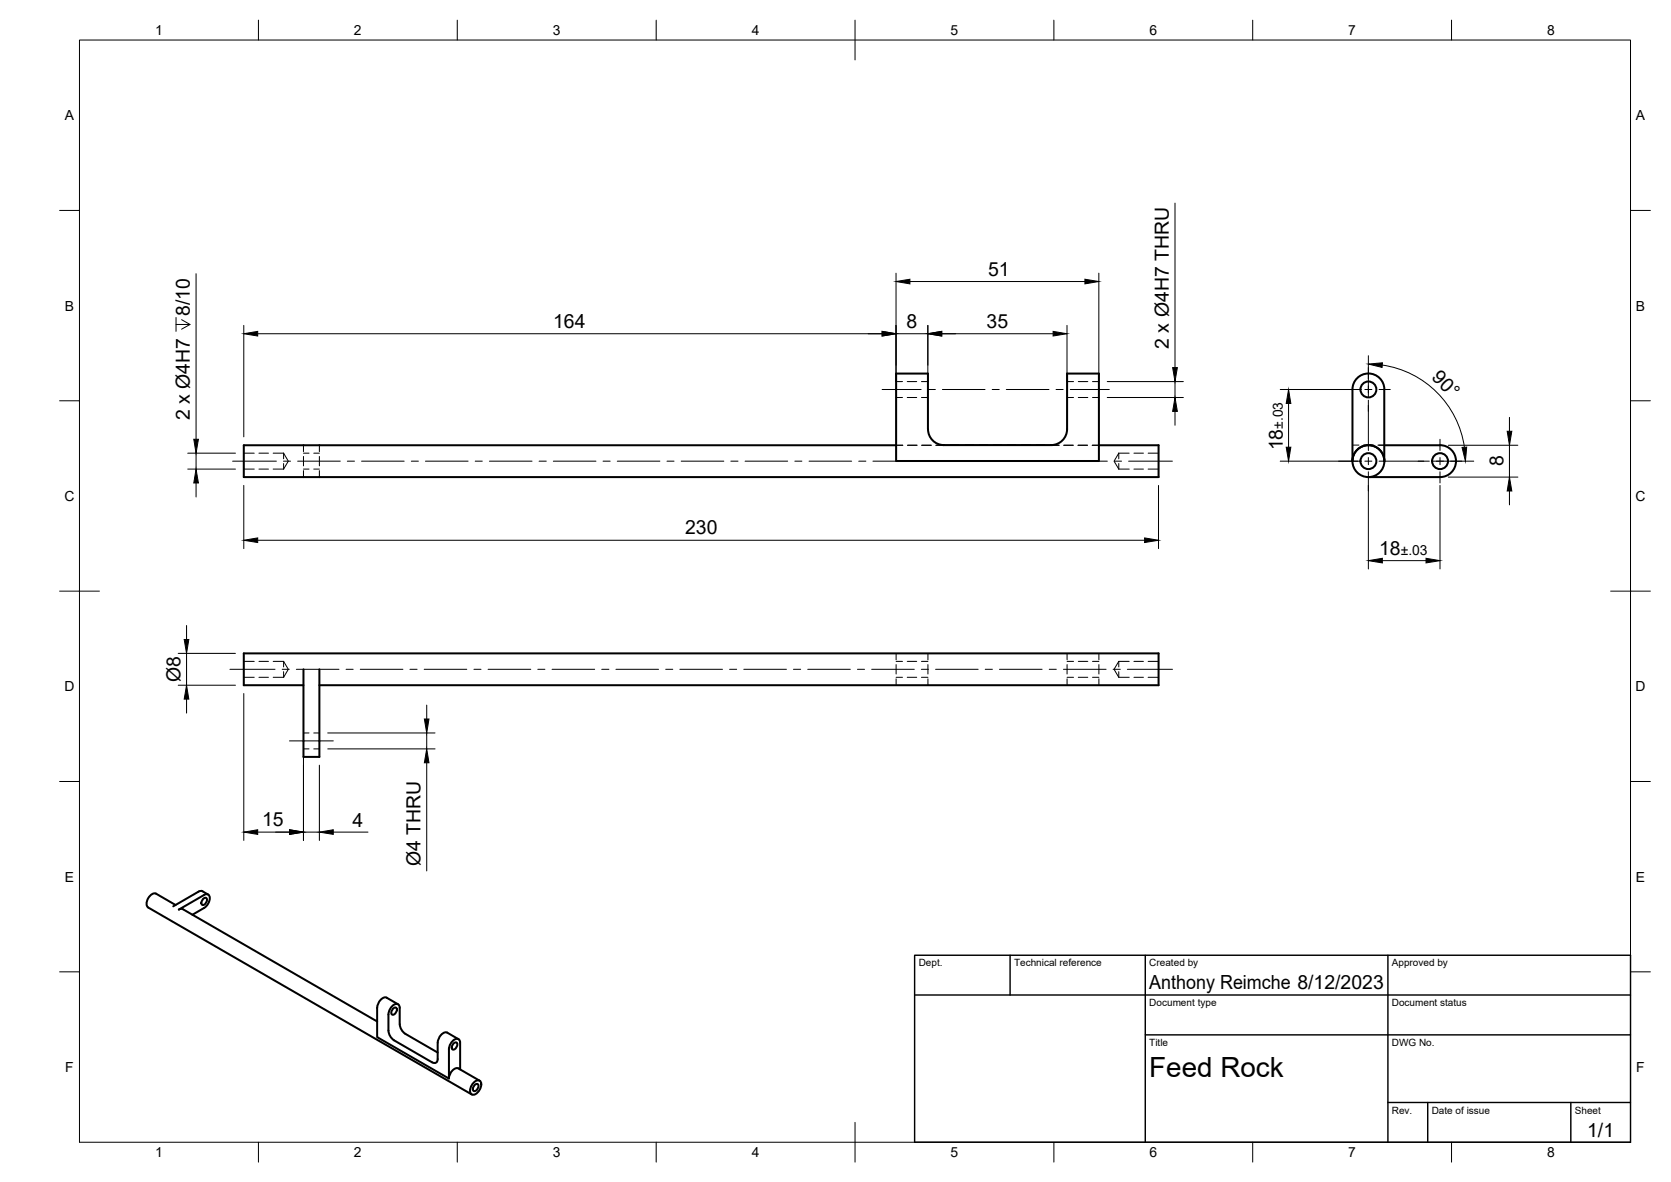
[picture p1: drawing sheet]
<svg xmlns="http://www.w3.org/2000/svg" width="420mm" height="297mm" viewBox="0 0 420 297" stroke-linecap="round" stroke-linejoin="round" font-family="sans-serif">
<!-- layer: Visible -->
<g fill="none" stroke="#000" stroke-width=".51">
<path d="M341.2 95a4 4 0 0 1 4.4-.8 4 4 0 0 1 2.5 3.7v18a4 4 0 0 0-4-4 4 4 0 0 0-4 4v-18a4 4 0 0 1 1.1-2.9zM225.3 111.9h-164v8h230v-8h-15M237.3 111.9a4 4 0 0 1-4-4v-14h-8v22h51v-22h-8v13.9a4 4 0 0 1-4 4.1h-27M344.1 111.9h.1M348.1 111.9h14a4 4 0 0 1 4 4 4 4 0 0 1-4 4h-18M76.3 168.2v22h4v-22M76.3 172.2h-15v-8h230v8h-211M39.2 224.6l4.9 2.8M39.3 224.6a2.21 2.21 0 0 0-2.4 2.3l.1 .9 .3 .2 81.3 47M48.4 229.9l2.9-1.7a2.61 2.61 0 0 0 1.2-3.3l-.7-.2-.5 .2-6.3 3.7 .5-.2 .5 .1 48.8 28.2M49.9 224.1l-6.3 3.7M49.9 224.1l.8-.2 1.6 .9"/>
<path d="M51.1 225.9l.7-.2a1.16 1.16 0 0 1-1 1.7 1 1 0 0 1 .3-1.5zM98.8 253.5l.8-.3a1.16 1.16 0 0 1-1 1.8 1 1 0 0 1 .2-1.5zM100.1 252.4l-2.8-1.7a2.18 2.18 0 0 0-2.4 2.2l-.1 7.7 18.1 10.4v-7.3a2.59 2.59 0 0 1 2.2-2.6l.5 .5 .1 .4v6.7M101.9 259.8l8.1 4.7M101.9 259.8l-.7-.6-.6-1.4-.1-4.5a.95 .95 0 0 0-.7-1 .95 .95 0 0 0-1.1 .4l-.6 .8-.4 1.4v4.5l.7 1.4 .7 .6 9.5 5.6a.86 .86 0 0 0 1 0 .86 .86 0 0 0 .5-.9l-.1-4a2.76 2.76 0 0 1 2.2-2.7l3.1 1.8M112.9 271a2.72 2.72 0 0 1 2.1-2.6l5.6 3.2M114 262.3l.8-.3a1.16 1.16 0 0 1-1 1.7 1 1 0 0 1 .2-1.4zM119.2 271.9a1 1 0 0 1 1.4-.3 1 1 0 0 1 .4 1.3l-.4 1a1.63 1.63 0 0 1-2.1 1 2.4 2.4 0 0 1 .7-3zM119.3 272.7l.8-.3a1.16 1.16 0 0 1-1 1.8 1 1 0 0 1 .2-1.5z"/>
<circle cx="344.1" cy="97.9" r="2"/>
<circle cx="344.1" cy="115.9" r="4"/>
<circle cx="344.1" cy="115.9" r="2"/>
<circle cx="362.1" cy="115.9" r="2"/>
</g>
<!-- layer: Hidden -->
<g fill="none" stroke="#000" stroke-width=".25">
<path d="M225.3 95.9h1.6M225.3 99.9h1.6M228.1 95.9h2.4M228.1 99.9h2.4M231.7 95.9h1.6M231.7 99.9h1.6M268.3 95.9h1.6M268.3 99.9h1.6M271.1 95.9h2.4M271.1 99.9h2.4M274.7 95.9h1.6M274.7 99.9h1.6"/>
<path d="M61.3 113.9h2.6M61.3 117.9h2.6M65.1 113.9h2.4M65.1 117.9h2.4M68.7 113.9h2.6M68.7 117.9h2.6M71.3 113.9v1.4M71.3 116.5v1.4M71.3 113.9l1.2 2-1.2 2M76.3 111.9v1.6M76.3 114.7v2.4M76.3 118.3v1.6"/>
<path d="M76.3 113.9h1.4M76.3 117.9h1.4M78.9 113.9h1.4M78.9 117.9h1.4M80.3 118.3v1.6M80.3 114.7v2.4M80.3 111.9v1.6M225.3 111.9h1.7M225.3 115.9h1.7M228.2 111.9h2.4M228.2 115.9h2.4M231.8 111.9h2.3"/>
<path d="M231.8 115.9h2.3M235.3 111.9h2.4M235.3 115.9h2.4M238.9 111.9h2.4M238.9 115.9h2.4M242.5 111.9h2.4M242.5 115.9h2.4M246 111.9h2.4M246 115.9h2.4M249.6 111.9h2.4M249.6 115.9h2.4M253.2 111.9h2.4"/>
<path d="M253.2 115.9h2.4M256.8 111.9h2.3M256.8 115.9h2.3M260.3 111.9h2.4M260.3 115.9h2.4M263.9 111.9h2.4M263.9 115.9h2.4M267.5 111.9h2.4M267.5 115.9h2.4M271.1 111.9h2.3M271.1 115.9h2.3M274.6 111.9h1.7"/>
<path d="M274.6 115.9h1.7M281.3 116.5v1.4M281.3 113.9v1.4M281.3 113.9l-1.2 2 1.2 2M281.3 113.9h2.6M281.3 117.9h2.6M285.1 113.9h2.4M285.1 117.9h2.4M288.7 113.9h2.6M288.7 117.9h2.6M340.1 111.9h1.6M342.9 111.9h2.3"/>
<path d="M344.1 111.9h1.4M346.5 111.9h1.6M346.7 111.9h1.4M61.3 166.2h2.6M61.3 170.2h2.6M65.1 166.2h2.4M65.1 170.2h2.4M68.7 166.2h2.6M68.7 170.2h2.6M71.3 166.2v1.4M71.3 168.8v1.4M71.3 166.2l1.2 2-1.2 2"/>
<path d="M225.3 164.2v1.6M225.3 167v2.4M225.3 170.6v1.6M225.3 166.2h1.6M225.3 170.2h1.6M228.1 166.2h2.4M228.1 170.2h2.4M231.7 166.2h1.6M231.7 170.2h1.6M233.3 164.2v1.6M233.3 167v2.4M233.3 170.6v1.6"/>
<path d="M268.3 166.2h1.6M268.3 170.2h1.6M268.3 164.2v1.6M268.3 167v2.4M268.3 170.6v1.6M271.1 166.2h2.4M271.1 170.2h2.4M274.7 166.2h1.6M274.7 170.2h1.6M276.3 164.2v1.6M276.3 167v2.4M276.3 170.6v1.6"/>
<path d="M281.3 168.8v1.4M281.3 166.2v1.4M281.3 166.2l-1.2 2 1.2 2M281.3 166.2h2.6M281.3 170.2h2.6M285.1 166.2h2.4M285.1 170.2h2.4M288.7 166.2h2.6M288.7 170.2h2.6M76.3 184.2h1.4M76.3 188.2h1.4M78.9 184.2h1.4"/>
<path d="M78.9 188.2h1.4"/>
</g>
<!-- layer: BORDER -->
<g fill="none" stroke="#000" stroke-width=".25">
<path d="M20 10.1h390v276.9h-390zM65 5.1v5M115 5.1v5M165 5.1v5M215 5.1v10M265 5.1v5M315 5.1v5M365 5.1v5M15 52.9h5M410 52.9h5M15 100.7h5M410 100.7h5"/>
<path d="M15 148.6h10M405 148.6h10M15 196.4h5M410 196.4h5M15 244.2h5M410 244.2h5M65 287v5M115 287v5M165 287v5M215 282.1v9.9M265 287v5M315 287v5"/>
<path d="M365 287v5"/>
</g>
<!-- layer: TITLEBLOCK -->
<path d="M230 240.1h180v46.9h-180zM230 250h180M254 240.1v9.9M288 240.1v46.9M349 240.1v46.9M288 260.1h122M349 277.1h61M359 277.1v9.9M395 277.1v9.9" fill="none" stroke="#000" stroke-width=".36"/>
<!-- layer: Smart Centers -->
<g fill="none" stroke="#000" stroke-width=".25">
<path d="M221.8 97.9h9.8M233.4 97.9h1.8M237 97.9h10.7M249.5 97.9h1.7M253 97.9h10.8M265.5 97.9h1.8M269.1 97.9h9.8M338.6 97.9h2.8M343.2 97.9h1.8M344.1 92.4v2.8M344.1 97v1.8M346.8 97.9h2.8"/>
<path d="M58.5 115.9h11M71.3 115.9h1.7M74.8 115.9h10.8M87.3 115.9h1.8M90.9 115.9h10.7M103.4 115.9h1.8M107 115.9h10.7M119.5 115.9h1.8M123.1 115.9h10.7M135.6 115.9h1.8M139.1 115.9h10.7M151.6 115.9h1.8"/>
<path d="M155.2 115.9h10.7M167.7 115.9h1.8M171.3 115.9h10.7M183.8 115.9h1.8M187.3 115.9h10.8M199.9 115.9h1.7M203.4 115.9h10.7M215.9 115.9h1.8M219.5 115.9h10.7M232 115.9h1.8M235.6 115.9h10.7M248.1 115.9h1.8"/>
<path d="M251.7 115.9h10.7M264.1 115.9h1.8M267.7 115.9h10.7M280.2 115.9h1.8M283.8 115.9h11M336.6 115.9h4.8M343.2 115.9h1.8M344.1 100.6v12.6M344.1 115v1.8M344.1 118.6v4.8M346.8 115.9h12.6M361.2 115.9h1.8"/>
<path d="M362.1 110.4v2.8M362.1 115v1.8M362.1 118.6v2.8M364.7 115.9h2.9M57.8 168.2h11.4M71 168.2h1.7M74.5 168.2h10.7M87 168.2h1.8M90.6 168.2h10.7M103.1 168.2h1.8M106.7 168.2h10.7M119.2 168.2h1.7"/>
<path d="M122.7 168.2h10.8M135.2 168.2h1.8M138.8 168.2h10.7M151.3 168.2h1.8M154.9 168.2h10.7M167.4 168.2h1.8M170.9 168.2h10.8M183.5 168.2h1.7M187 168.2h10.7M199.5 168.2h1.8M203.1 168.2h10.7M215.6 168.2h1.8"/>
<path d="M219.2 168.2h10.7M231.7 168.2h1.7M235.2 168.2h10.8M247.7 168.2h1.8M251.3 168.2h10.7M263.8 168.2h1.8M267.4 168.2h10.7M279.9 168.2h1.8M283.5 168.2h11.3M72.8 186.2h11"/>
</g>
<!-- layer: FD_Dimensions -->
<g fill="none" stroke="#000" stroke-width=".25">
<path d="M295.4 51v41.4M44.3 79.8v3.5M49.3 68.8v41.6M225.3 68.7v27.1M228.8 70.7h44M276.3 68.7v27.1M44.3 81.5h3.5l-2.1 1.2M45.7 80.3l2.1 1.2M61.3 81.8v28M64.8 83.9h157M225.3 83.9h8M233.3 81.8v14"/>
<path d="M236.8 83.9h28M268.3 81.8v14M278.4 95.9h19.1M278.4 99.9h19.1M295.4 95.9v4M321.9 97.9h20.1M344.1 89.4v10.4M347.6 91.7a24.4 24.4 0 0 1 20.6 20.7M47.2 113.9h12M47.2 117.9h12M49.3 113.9v4M295.4 103.4v3.5"/>
<path d="M321.9 115.9h20.1M324 101.4v11M360.1 115.9h10.5M364.2 111.9h17.5M364.2 119.9h17.5M379.5 104.9v3.5M379.5 111.9v8M49.3 121.4v3.5M61.3 122v15.9M64.8 135.8h223M291.3 122v15.9M344.1 122v21"/>
<path d="M362.1 122v21M379.5 123.4v3.5M46.9 157.2v3.5M347.6 140.9h11M44.8 164.2h14.4M44.8 172.2h14.4M46.9 164.2v8M46.9 175.7v3.5M61.3 174.3v36.9M107.3 177.2v3.5M76.3 188.3v22.9M80.3 192.3v18.9"/>
<path d="M82.4 184.2h27M82.4 188.2h27M107.3 184.2v4M107.3 191.7v27.2M64.8 209.1h8M76.3 209.1h4M83.8 209.1h8.7"/>
</g>
<g fill="#000" stroke="#000" stroke-width=".25">
<path d="M225.3 70.7l3.5-.5v1.1zM272.8 70.2l3.5 .5-3.5 .6zM61.3 83.9l3.5-.6v1.1zM221.8 83.3l3.5 .6-3.5 .5zM233.3 83.9l3.5-.6v1.1zM264.8 83.3l3.5 .6-3.5 .5zM294.9 92.4h1.1l-.6 3.5zM344.1 91.5l3.5-.3-.1 1.1zM48.7 110.4h1.2l-.6 3.5zM295.4 99.9l.6 3.5h-1.1zM324 97.9l.6 3.5h-1.2zM323.4 112.4h1.2l-.6 3.5z"/>
<path d="M367.6 112.4h1.2l-.3 3.5zM379 108.4h1.1l-.6 3.5zM49.3 117.9l.6 3.5h-1.2zM61.3 135.8l3.5-.6v1.1zM287.8 135.2l3.5 .6-3.5 .5zM379.5 119.9l.6 3.5h-1.1zM344.1 140.9l3.5-.6v1.2zM358.6 140.3l3.5 .6-3.5 .6zM46.3 160.7h1.2l-.6 3.5zM46.9 172.2l.6 3.5h-1.2zM106.7 180.7h1.2l-.6 3.5zM107.3 188.2l.6 3.5h-1.2z"/>
<path d="M61.3 209.1l3.5-.6v1.2zM72.8 208.5l3.5 .6-3.5 .6zM80.3 209.1l3.5-.6v1.2z"/>
</g>
<text font-size="7" x="289" y="270.6">Feed Rock</text>
<g font-size="4.9">
<text x="248.4" y="69.3">51</text>
<text x="47.8" y="79.4" transform="rotate(-90 47.8 79.4)">8/10</text>
<text x="139.1" y="82.4">164</text>
<text x="227.9" y="82.4">8</text>
<text x="248.1" y="82.4">35</text>
<text x="293.9" y="87.6" transform="rotate(-90 293.9 87.6)">2 x Ø4H7 THRU</text>
<text x="359.8" y="95" transform="rotate(45 359.8 95)">90°</text>
<text x="47.8" y="105.6" transform="rotate(-90 47.8 105.6)">2 x Ø4H7</text>
<text x="322.5" y="113.2" transform="rotate(-90 322.5 113.2)">18</text>
<text x="378.1" y="117.2" transform="rotate(-90 378.1 117.2)">8</text>
<text x="172.3" y="134.3">230</text>
<text x="346.8" y="139.4">18</text>
<text x="45.4" y="171.5" transform="rotate(-90 45.4 171.5)">Ø8</text>
<text x="65.9" y="207.7">15</text>
<text x="88.6" y="207.7">4</text>
<text x="105.7" y="217.7" transform="rotate(-90 105.7 217.7)">Ø4 THRU</text>
<text x="289" y="248.5">Anthony Reimche 8/12/2023</text>
<text x="399.1" y="285.7">1/1</text>
</g>
<g font-size="3.5">
<text x="39" y="8.8">1</text>
<text x="89" y="8.8">2</text>
<text x="139" y="8.8">3</text>
<text x="189" y="8.8">4</text>
<text x="239" y="8.8">5</text>
<text x="289" y="8.8">6</text>
<text x="339" y="8.8">7</text>
<text x="389" y="8.8">8</text>
<text x="16.3" y="30.2">A</text>
<text x="411.3" y="30.2">A</text>
<text x="16.3" y="78">B</text>
<text x="411.3" y="78">B</text>
<text x="322.5" y="107.7" transform="rotate(-90 322.5 107.7)">±.03</text>
<text x="16.2" y="125.9">C</text>
<text x="411.2" y="125.9">C</text>
<text x="352.2" y="139.4">±.03</text>
<text x="16.2" y="173.7">D</text>
<text x="411.2" y="173.7">D</text>
<text x="16.3" y="221.6">E</text>
<text x="411.3" y="221.6">E</text>
<text x="16.4" y="269.4">F</text>
<text x="411.4" y="269.4">F</text>
<text x="39" y="290.8">1</text>
<text x="89" y="290.8">2</text>
<text x="139" y="290.8">3</text>
<text x="189" y="290.8">4</text>
<text x="239" y="290.8">5</text>
<text x="289" y="290.8">6</text>
<text x="339" y="290.8">7</text>
<text x="389" y="290.8">8</text>
</g>
<g font-size="2.5">
<text x="231" y="242.9">Dept.</text>
<text x="255" y="242.9">Technical reference</text>
<text x="289" y="242.9">Created by</text>
<text x="350" y="242.9">Approved by</text>
<text x="289" y="252.8">Document type</text>
<text x="350" y="252.8">Document status</text>
<text x="289" y="262.9">Title</text>
<text x="350" y="262.9">DWG No.</text>
<text x="350" y="279.9">Rev.</text>
<text x="360" y="279.9">Date of issue</text>
<text x="396" y="279.9">Sheet</text>
</g>
</svg>
